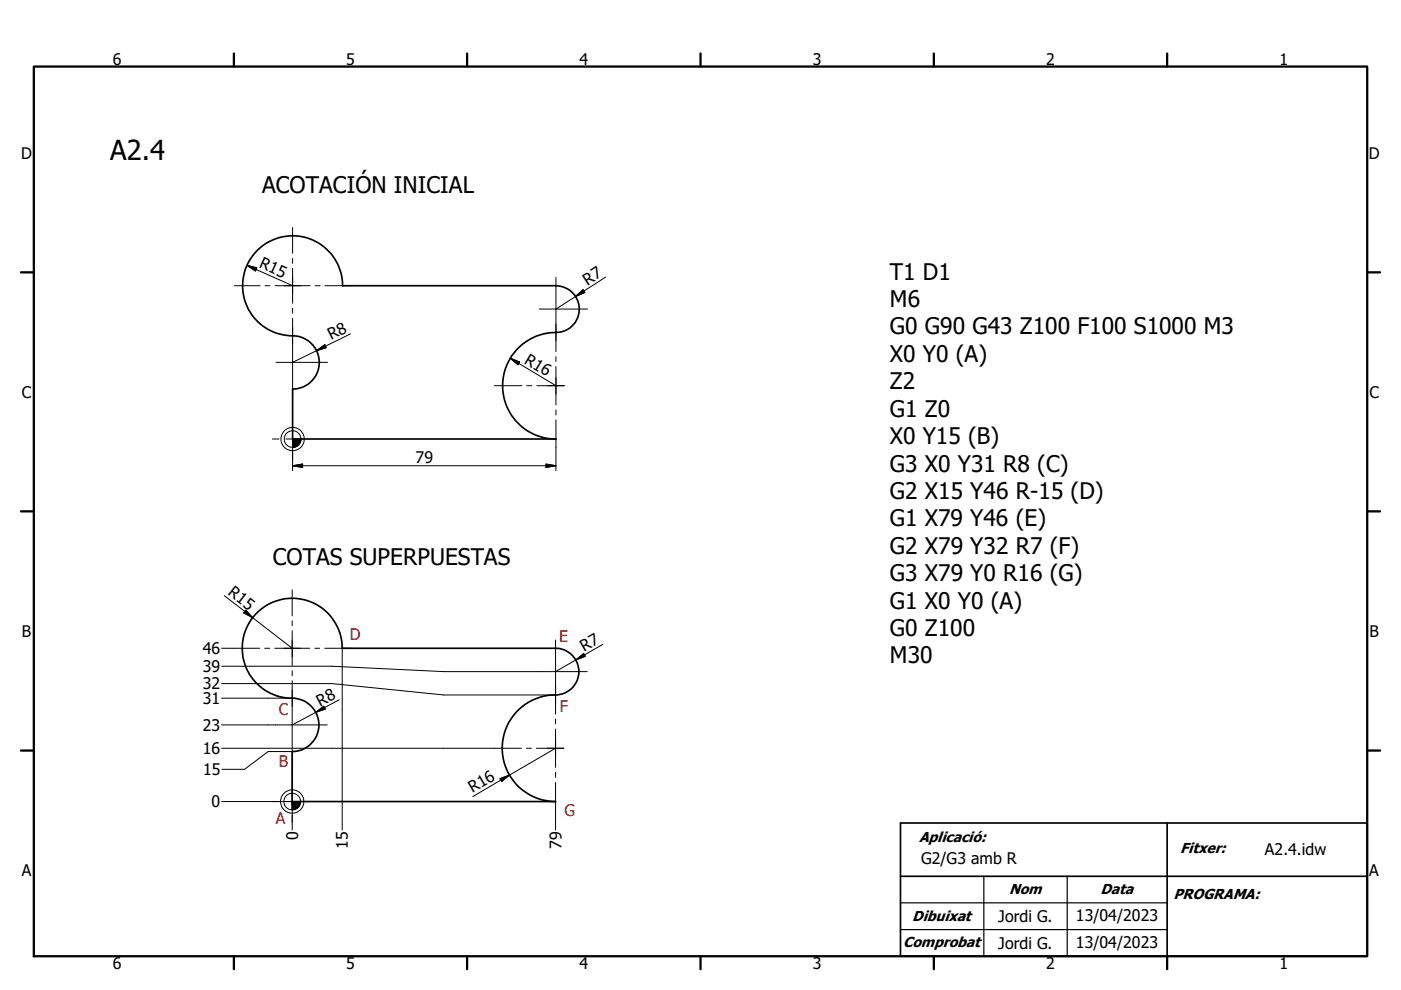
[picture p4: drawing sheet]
<svg xmlns="http://www.w3.org/2000/svg" width="297mm" height="210mm" viewBox="0 0 297 210" stroke-linecap="round" stroke-linejoin="round" font-family="sans-serif">
<path d="M54.5 53.1a10.6 10.6 0 0 1 11.6-2.3 10.6 10.6 0 0 1 6.5 9.8h45.3a5 5 0 0 1 4.9 5.3 5 5 0 0 1-5.6 4.6 11.3 11.3 0 0 0-10.6 11.7 11.3 11.3 0 0 0 11.3 10.9h-55.9v-10.6a5.7 5.7 0 0 0 5.7-6 5.7 5.7 0 0 0-6.3-5.3 10.6 10.6 0 0 1-9.3-6.8 10.6 10.6 0 0 1 2.4-11.3zM54.5 130a10.6 10.6 0 0 1 11.5-2.3 10.6 10.6 0 0 1 6.6 9.8h45.2a5 5 0 0 1 4.9 5.3 5 5 0 0 1-5.6 4.6 11.3 11.3 0 0 0-10.6 11.7 11.3 11.3 0 0 0 11.3 10.9h-55.8v-10.6a5.7 5.7 0 0 0 5.6-6 5.7 5.7 0 0 0-6.3-5.3 10.6 10.6 0 0 1-9.3-6.9 10.6 10.6 0 0 1 2.5-11.2zM190.9 174.6h99v28.2h-99zM247.5 174.6v28.2M190.9 185.9h99" fill="none" stroke="#000" stroke-width=".36"/>
<g fill="#000" stroke="#000" stroke-width=".21">
<path d="M52.4 56.3l2 .5-.2 .7zM67.1 74.4l1.8-1.3 .3 .6zM108.2 76l2 .8-.4 .6zM122 62.9l1.6-1.5 .4 .6zM62 93.1l.2 1.8h-.2zM62 93.1l.3 1.8h-.1zM62 93.1l.4 1.7-.1 .1zM62 93.1l.6 1.7h-.2zM62 93.1l.7 1.7h-.1zM62 93.1l.8 1.6-.1 .1zM62 93.1l.9 1.6h-.1zM62 93.1l1 1.5-.1 .1z"/>
<path d="M62 93.1l1.1 1.4-.1 .1zM62 93.1l1.2 1.3-.1 .1zM62 93.1l1.3 1.2-.1 .1zM62 93.1l1.4 1.1-.1 .1zM62 93.1l1.5 1-.1 .1zM62 93.1l1.6 .9-.1 .1zM62 93.1l1.6 .8v.1zM62 93.1l1.7 .7-.1 .1zM62 93.1l1.7 .6v.1zM62 93.1l1.8 .4-.1 .2zM62 93.1l1.8 .2v.1zM62 93.1l1.8 .3v.1z"/>
<path d="M62 93.1h1.8v.2zM62 98.8l2.2-.4v.7zM115.8 98.4l2.1 .4-2.1 .3zM52.1 129.4l1.5 1.6-1.9-1zM122.1 140l1.6-1.4 .4 .6zM66.9 151.1l1.7-1.3 .4 .6zM62 170l.1 1.8h-.1zM62 170l.2 1.8h-.1zM62 170l.3 1.7-.1 .1zM62 170l.5 1.7h-.2zM62 170l.6 1.7h-.1zM62 170l.7 1.6-.1 .1z"/>
<path d="M62 170l.8 1.5-.1 .1zM62 170l.9 1.5h-.1zM62 170l1.1 1.4-.2 .1zM62 170l1.2 1.3-.1 .1zM62 170l1.3 1.2-.1 .1zM62 170l1.3 1.1v.1zM62 170l1.4 1-.1 .1zM62 170l1.5 .9-.1 .1zM62 170l1.5 .8v.1zM62 170l1.6 .6-.1 .2zM62 170l1.6 .5v.1zM62 170l1.7 .4-.1 .1z"/>
<path d="M62 170h1.7v.1zM62 170l1.7 .1v.2zM62 170l1.7 .3v.1zM106 165.2l2-.8-1.6 1.4z"/>
</g>
<g fill="none" stroke="#000" stroke-width=".48">
<path d="M7.2 14.1h282.7v188.7h-282.7zM49.6 11.3v2.8M99 11.3v2.8M148.5 11.3v2.8M198 11.3v2.8M247.5 11.3v2.8M4.4 57.8h2.8M289.9 57.8h2.7M4.4 108.5h2.8M289.9 108.5h2.7M4.4 159.2h2.8M289.9 159.2h2.7"/>
<path d="M49.6 202.8v2.8M99 202.8v2.8M148.5 202.8v2.8M198 202.8v2.8M247.5 202.8v2.8"/>
</g>
<g fill="none" stroke="#000" stroke-width=".21">
<path d="M52.4 56.3l2 .5-.2 .7zM52.4 56.3l9.6 4.3M62 48.3v5.4M62 54.8v1.1M62 56.9v7.4M117.9 58.8v15.8M128.4 58.8l-10.5 6.8M49.7 60.6h5.5M56.2 60.6h1.1M58.3 60.6h7.4M58.5 76.9h10.9M62 65.4v1"/>
<path d="M62 67.5v16.8M66.8 60.6h1.1M67.1 74.4l1.8-1.3 .3 .6zM68.9 60.6h5.5M74.3 70.8l-12.3 6.1M108.2 76l2 .8-.4 .6zM108.2 76l9.7 5.8M114.3 65.6h10.3M117.9 75.6v1.1M117.9 77.7v8.2M122 62.9l1.6-1.5 .4 .6zM57.7 93.1h1.5"/>
<path d="M60.6 93.1h3.2M62 98.8l2.2-.4v.7zM62 93.1v6.7M62 98.8h55.9M104.8 81.8h5.8M111.7 81.8h1M113.8 81.8h5.9M115.8 98.4l2.1 .4-2.1 .3zM117.9 87v1M117.9 89v10.8M47 137.5h8.1M47.6 126.3l14.4 11.2"/>
<path d="M52.1 129.4l1.5 1.6-1.9-1zM56.1 137.5h1.1M58.2 137.5h7.5M62 125.1v5.5M62 131.7v1M62 133.8v7.4M66.7 137.5h1.1M68.9 137.5h5.4M72.6 137.6v38.4M117.8 135.7v15.8M122.1 140l1.6-1.4 .4 .6zM127.8 136.7l-10 5.8"/>
<path d="M47 158.7h14.9M47 145h14.9M47 141.3h14.9M47 148.1h14.9M47 153.8h22.4M61.9 159.4h-5l-5 3.8h-4.8M62 142.3v1M62 144.4v31.6M62 158.7h48.6M62 141.3h8.4l23.7 1.2h30.4M62 145h8.4l23.7 2.4h23.6M66.9 151.1l1.7-1.3 .4 .6z"/>
<path d="M71.9 148.4l-9.9 5.4M111.6 158.7h1.1M113.7 158.7h5.8M117.8 158.7l-17.6 10.3M117.8 152.5v1.1M117.8 154.6v8.2M47 170h15M57.6 170h1.5M60.5 170h3.2M106 165.2l2-.8-1.6 1.4zM117.8 165.9v10.1M117.8 163.8v1.1"/>
<circle cx="62" cy="93.1" r="2.47"/>
<circle cx="62" cy="93.1" r="1.77"/>
<circle cx="62" cy="170" r="1.75"/>
<circle cx="62" cy="170" r="2.47"/>
</g>
<path d="M190.9 191.5h56.6M190.9 197.2h56.6M208.6 185.9v16.9M226.3 185.9v16.9" fill="none" stroke="#000" stroke-width=".25"/>
<text font-size="5.8" x="23.4" y="33.9">A2.4</text>
<g font-size="4.8">
<text x="55.6" y="40.9">ACOTACIÓN INICIAL</text>
<text x="188.7" y="59.3">T1 D1</text>
<text x="188.7" y="65.1">M6</text>
<text x="188.7" y="70.9">G0 G90 G43 Z100 F100 S1000 M3</text>
<text x="188.7" y="76.7">X0 Y0 (A)</text>
<text x="188.7" y="82.5">Z2</text>
<text x="188.7" y="88.4">G1 Z0</text>
<text x="188.7" y="94.2">X0 Y15 (B)</text>
<text x="188.7" y="100">G3 X0 Y31 R8 (C)</text>
<text x="188.7" y="105.8">G2 X15 Y46 R-15 (D)</text>
<text x="188.7" y="111.6">G1 X79 Y46 (E)</text>
<text x="57.8" y="119.8">COTAS SUPERPUESTAS</text>
<text x="188.7" y="117.5">G2 X79 Y32 R7 (F)</text>
<text x="188.7" y="123.3">G3 X79 Y0 R16 (G)</text>
<text x="188.7" y="129.1">G1 X0 Y0 (A)</text>
<text x="188.7" y="134.9">G0 Z100</text>
<text x="188.7" y="140.7">M30</text>
</g>
<g font-size="3.4">
<text x="23.9" y="13.8">6</text>
<text x="73.4" y="13.8">5</text>
<text x="122.9" y="13.8">4</text>
<text x="172.3" y="13.8">3</text>
<text x="221.8" y="13.8">2</text>
<text x="271.2" y="13.8">1</text>
<text x="4.5" y="33.7">D</text>
<text x="290.2" y="33.7">D</text>
<text x="54.8" y="56.7" transform="rotate(24 54.8 56.7)">R15</text>
<text x="124.5" y="60.6" transform="rotate(-33 124.5 60.6)">R7</text>
<text x="70.2" y="72.1" transform="rotate(-26 70.2 72.1)">R8</text>
<text x="111" y="77" transform="rotate(31 111 77)">R16</text>
<text x="4.7" y="84.3">C</text>
<text x="290.3" y="84.3">C</text>
<text x="88.1" y="98.2">79</text>
<text x="48.2" y="126" transform="rotate(38 48.2 126)">R15</text>
<text x="4.7" y="135.1">B</text>
<text x="290.4" y="135.1">B</text>
<text x="43" y="138.7">46</text>
<text x="43" y="142.5">39</text>
<text x="123.8" y="138.3" transform="rotate(-30 123.8 138.3)">R7</text>
<text x="43" y="149.3">31</text>
<text x="43" y="146.2">32</text>
<text x="67.9" y="149.9" transform="rotate(-28 67.9 149.9)">R8</text>
<text x="43" y="155">23</text>
<text x="43" y="159.9">16</text>
<text x="43.1" y="164.4">15</text>
<text x="44.8" y="171.2">0</text>
<text x="100.2" y="168.3" transform="rotate(-30 100.2 168.3)">R16</text>
<text x="63.2" y="178.2" transform="rotate(-90 63.2 178.2)">0</text>
<text x="4.6" y="185.8">A</text>
<text x="73.8" y="180" transform="rotate(-90 73.8 180)">15</text>
<text x="119" y="180" transform="rotate(-90 119 180)">79</text>
<text x="195.3" y="183.2">G2/G3 amb R</text>
<text x="268.2" y="181.4">A2.4.idw</text>
<text x="290.3" y="185.8">A</text>
<text x="211.7" y="195.6">Jordi G.</text>
<text x="228.1" y="195.3">13/04/2023</text>
<text x="211.7" y="201.3">Jordi G.</text>
<text x="228.1" y="201">13/04/2023</text>
<text x="23.9" y="205.6">6</text>
<text x="73.4" y="205.6">5</text>
<text x="122.9" y="205.6">4</text>
<text x="172.3" y="205.6">3</text>
<text x="221.8" y="205.6">2</text>
<text x="271.2" y="205.6">1</text>
</g>
<g font-size="3.4" fill="#f00">
<text x="74.2" y="135.8">D</text>
<text x="118.6" y="136.1">E</text>
<text x="59.1" y="151.7">C</text>
<text x="118.7" y="151">F</text>
<text x="59.1" y="162.6">B</text>
<text x="119.7" y="173.1">G</text>
<text x="58.5" y="174.7">A</text>
</g>
<g font-size="3.1">
<text x="194.9" y="178.5">Aplicació:</text>
<text x="250.2" y="180.8">Fitxer:</text>
<text x="214" y="189.7">Nom</text>
<text x="233.3" y="189.7">Data</text>
<text x="248.8" y="190.6">PROGRAMA:</text>
<text x="193.4" y="195.4">Dibuixat</text>
<text x="191.5" y="200.8">Comprobat</text>
</g>
</svg>
